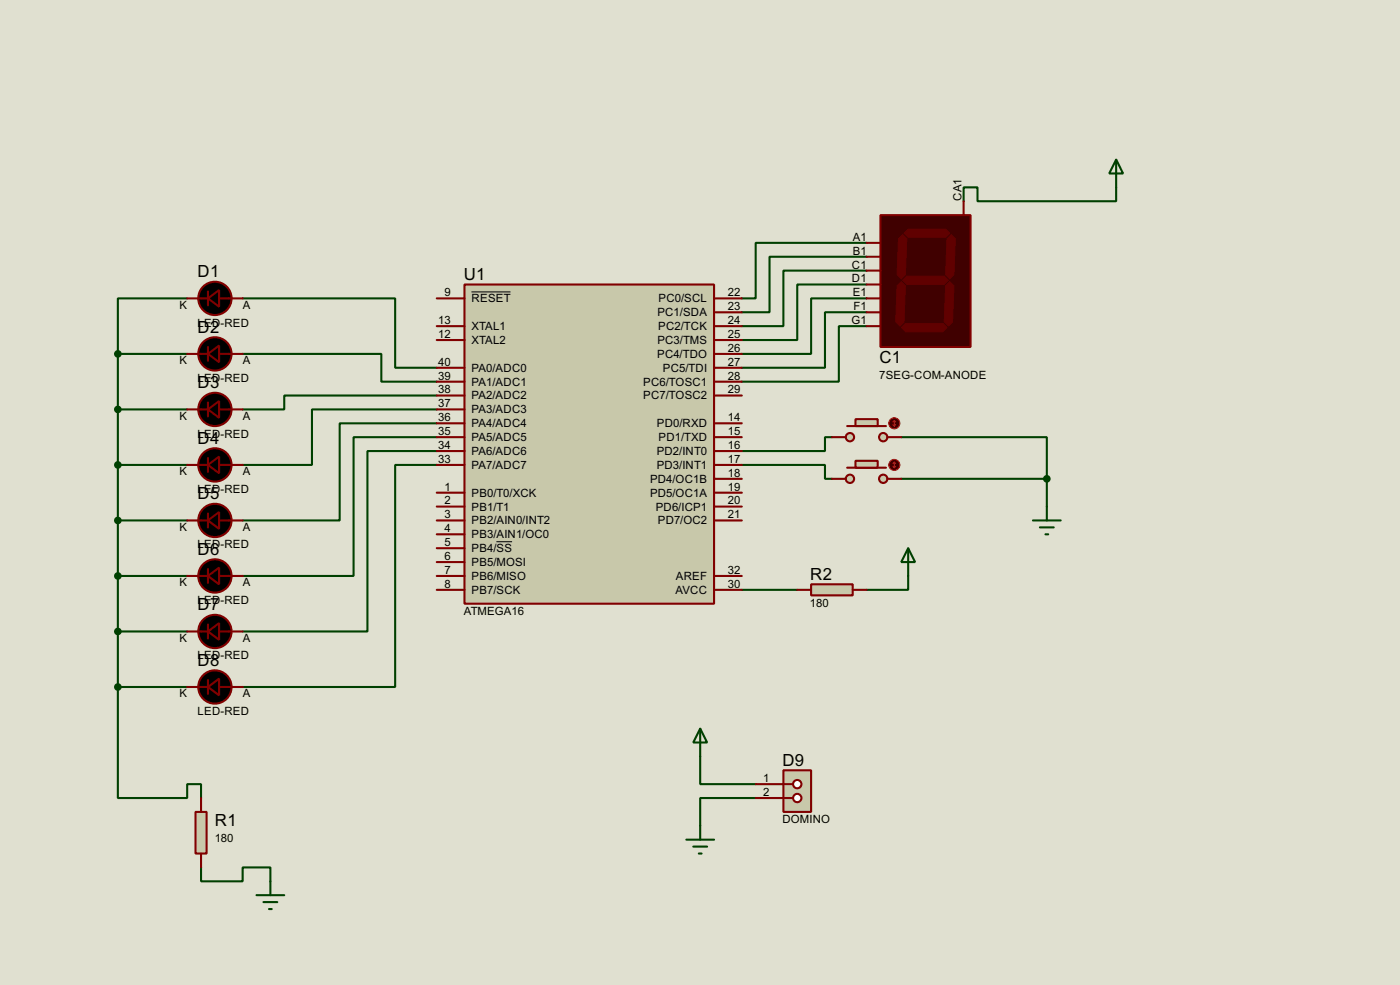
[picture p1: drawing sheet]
<svg xmlns="http://www.w3.org/2000/svg" width="256mm" height="180mm" viewBox="0 0 256 180" stroke-linecap="round" stroke-linejoin="round" font-family="sans-serif">
<path d="M0 0h256.5v180.3h-256.5z" fill="#e0e0d0"/>
<g fill="none" stroke="#004000" stroke-width=".38">
<path d="M204.5 34.3v2.5h-25.4v-2.5h-2.6v2.5M34.3 54.6h-12.7v10.2M44.4 54.6h28v12.7h7.6M158.7 44.4h-20.3v10.2h-2.5M158.7 47h-17.7v10.1h-5.1M158.7 49.5h-15.2v10.2h-7.6M158.7 52.1h-12.7v10.1h-10.1M158.7 54.6h-10.1v10.2h-12.7M158.7 57.1h-7.6v10.2h-15.2M158.7 59.7h-5v10.1h-17.8M21.6 64.8h12.7M21.6 64.8v60.9"/>
<path d="M21.6 74.9h12.7M44.4 64.8h25.4v5h10.2M80 72.4h-27.9v2.5h-7.7M80 74.9h-22.9v10.2h-12.7M80 77.5h-17.8v17.7h-17.8M21.6 85.1h12.7M21.6 95.2h12.7M80 80h-15.2v25.4h-20.4M80 82.5h-12.7v33.1h-22.9M80 85.1h-7.6v40.6h-28M135.9 85.1h15.2v2.5h1.3M152.4 80h-1.3v2.5h-15.2"/>
<path d="M165.1 80h26.7v7.6M165.1 87.6h26.7M191.8 87.6v5.1M21.6 105.4h12.7M21.6 115.6h12.7M135.9 107.9h10.1M166.4 105.4v2.5h-7.7M21.6 125.7v20.3h12.7v-2.5h2.5v2.5M21.6 125.7h12.7M128.3 138.4v5.1h10.1M36.8 158.7v2.6h7.6v-2.6h5.1v2.6M138.4 146h-10.1v5.1"/>
</g>
<path d="M85.1 52.1h45.7v58.4h-45.7z" fill="#c8c8aa" stroke="#800000" stroke-width=".38"/>
<g fill="none" stroke="#800000" stroke-width=".38">
<path d="M80 54.6h5.1M80 59.7h5.1M130.8 54.6h5.1M130.8 59.7h5.1M130.8 57.1h5.1M80 62.2h5.1M80 77.5h5.1M80 67.3h5.1M80 69.8h5.1M80 72.4h5.1M80 74.9h5.1M130.8 62.2h5.1"/>
<path d="M130.8 77.5h5.1M130.8 64.8h5.1M130.8 67.3h5.1M130.8 69.8h5.1M130.8 72.4h5.1M80 90.2h5.1M80 92.7h5.1M80 95.2h5.1M80 97.8h5.1M80 80h5.1M80 82.5h5.1M80 85.1h5.1"/>
<path d="M130.8 90.2h5.1M130.8 92.7h5.1M130.8 95.2h5.1M130.8 80h5.1M130.8 82.5h5.1M130.8 85.1h5.1M130.8 87.6h5.1M80 100.3h5.1M80 102.9h5.1M80 105.4h5.1M80 107.9h5.1M130.8 105.4h5.1"/>
<path d="M130.8 107.9h5.1"/>
</g>
<path d="M86.4 53.4h7.1M90.9 99.1h2.9" fill="none" stroke="#000" stroke-width=".18"/>
<path d="M35.8 148.6h2v7.6h-2z" fill="#c8c8aa" stroke="#800000" stroke-width=".38"/>
<path d="M36.8 146v2.6M36.8 156.2v2.5" fill="none" stroke="#800000" stroke-width=".38"/>
<path d="M148.6 106.9h7.6v2.1h-7.6z" fill="#c8c8aa" stroke="#800000" stroke-width=".38"/>
<path d="M146 107.9h2.6M156.2 107.9h2.5" fill="none" stroke="#800000" stroke-width=".38"/>
<path d="M161.3 39.4h16.5v24.1h-16.5z" fill="#400000" stroke="#800000" stroke-width=".38"/>
<g fill="#600000" stroke="#600000" stroke-width=".18">
<path d="M165.6 42.7l.8-.8h6.8l.8 .8-.8 .7h-6.8z" fill-rule="evenodd"/>
<path d="M174.2 42.9l.8 .8-.2 6.6-.8 .8-.8-.8 .3-6.6z" fill-rule="evenodd"/>
<path d="M165.4 51.3l.7-.8h6.9l.7 .8-.7 .8h-6.9z" fill-rule="evenodd"/>
<path d="M165.4 42.9l.7 .8-.2 6.6-.8 .8-.8-.8 .3-6.6z" fill-rule="evenodd"/>
<path d="M173.2 52.3l.8-.7 .8 .7-.3 6.6-.8 .8-.7-.8z" fill-rule="evenodd"/>
<path d="M165.1 59.9l.8-.7h6.8l.8 .7-.8 .8h-6.8z" fill-rule="evenodd"/>
<path d="M164.3 52.3l.8-.7 .8 .7-.3 6.6-.8 .8-.7-.8z" fill-rule="evenodd"/>
</g>
<path d="M176.5 36.8v2.6M158.7 44.4h2.6M158.7 47h2.6M158.7 49.5h2.6M158.7 52.1h2.6M158.7 54.6h2.6M158.7 57.1h2.6M158.7 59.7h2.6" fill="none" stroke="#800000" stroke-width=".38"/>
<path d="M143.5 141h5.1v7.6h-5.1z" fill="#c8c8aa" stroke="#800000" stroke-width=".38"/>
<path d="M143.5 143.5h1.8" fill="none" stroke="#800000" stroke-width=".38"/>
<circle cx="146" cy="143.5" r=".76" fill="#feffff" stroke="#800000" stroke-width=".38"/>
<path d="M143.5 146h1.8" fill="none" stroke="#800000" stroke-width=".38"/>
<circle cx="146" cy="146.1" r=".76" fill="#feffff" stroke="#800000" stroke-width=".38"/>
<path d="M138.4 143.5h5.1M138.4 146h5.1" fill="none" stroke="#800000" stroke-width=".38"/>
<g fill="none" stroke="#004000" stroke-width=".38">
<path d="M204.5 29.2l1.2 2.5h-2.5zM204.5 29.2v5.1M189.2 95.2h5.1M190.5 96.5h2.5M191.5 97.8h.5M191.8 92.7v2.5M166.4 100.3l1.2 2.6h-2.5zM166.4 100.3v5.1M128.3 133.3l1.2 2.6h-2.5zM128.3 133.3v5.1M125.7 153.7h5.1M127 154.9h2.5"/>
<path d="M128 156.2h.5M128.3 151.1v2.6M47 163.8h5.1M48.3 165.1h2.5M49.3 166.4h.5M49.5 161.3v2.5"/>
</g>
<g fill="#c8c8aa" stroke="#800000" stroke-width=".38">
<circle cx="161.8" cy="80" r=".76"/>
<circle cx="155.7" cy="80" r=".76"/>
</g>
<path d="M155.2 78h7.1" fill="none" stroke="#800000" stroke-width=".38"/>
<path d="M156.7 76.7h4.1v1.3h-4.1z" fill="#c8c8aa" stroke="#800000" stroke-width=".38"/>
<path d="M152.4 80h2.5M162.6 80h2.5" fill="none" stroke="#800000" stroke-width=".38"/>
<circle cx="163.8" cy="77.5" r="1.02" fill="#400000" stroke="#f00" stroke-width=".18"/>
<path d="M163.6 77.7l.2 .3M163.8 77v1M163.8 77l-.2 .2M163.8 77l.3 .2M164.1 77.7l-.3 .3" fill="none" stroke="#f00" stroke-width=".18"/>
<g fill="#c8c8aa" stroke="#800000" stroke-width=".38">
<circle cx="161.8" cy="87.6" r=".76"/>
<circle cx="155.7" cy="87.6" r=".76"/>
</g>
<path d="M155.2 85.6h7.1" fill="none" stroke="#800000" stroke-width=".38"/>
<path d="M156.7 84.3h4.1v1.3h-4.1z" fill="#c8c8aa" stroke="#800000" stroke-width=".38"/>
<path d="M152.4 87.6h2.5M162.6 87.6h2.5" fill="none" stroke="#800000" stroke-width=".38"/>
<circle cx="163.8" cy="85.1" r="1.02" fill="#400000" stroke="#f00" stroke-width=".18"/>
<path d="M163.6 85.3l.2 .3M163.8 84.6v1M163.8 84.6l-.2 .2M163.8 84.6l.3 .2M164.1 85.3l-.3 .3" fill="none" stroke="#f00" stroke-width=".18"/>
<g fill="#004000" stroke="#004000" stroke-width=".38">
<circle cx="191.8" cy="87.6" r=".51"/>
<circle cx="21.6" cy="64.8" r=".51"/>
<circle cx="21.6" cy="74.9" r=".51"/>
<circle cx="21.6" cy="85.1" r=".51"/>
<circle cx="21.6" cy="95.2" r=".51"/>
<circle cx="21.6" cy="105.4" r=".51"/>
<circle cx="21.6" cy="115.6" r=".51"/>
<circle cx="21.6" cy="125.7" r=".51"/>
</g>
<g fill="#000" stroke="#800000" stroke-width=".38">
<path d="M38.1 54.6l2-1.5v3zM38.1 64.8l2-1.6v3.1zM38.1 74.9l2-1.5v3.1zM38.1 85.1l2-1.5v3zM38.1 95.2l2-1.5v3.1zM38.1 105.4l2-1.5v3zM38.1 115.6l2-1.6v3.1zM38.1 125.7l2-1.5v3.1z"/>
<circle cx="39.4" cy="54.6" r="3"/>
<circle cx="39.4" cy="64.8" r="3"/>
<circle cx="39.4" cy="74.9" r="3"/>
<circle cx="39.4" cy="85.1" r="3"/>
<circle cx="39.4" cy="95.3" r="3"/>
<circle cx="39.4" cy="115.6" r="3"/>
<circle cx="39.4" cy="105.4" r="3"/>
<circle cx="39.4" cy="125.7" r="3"/>
</g>
<g fill="none" stroke="#800000" stroke-width=".38">
<path d="M34.3 54.6h3.8M38.1 53.3v2.6M40.1 54.6h4.3M34.3 64.8h3.8M34.3 74.9h3.8M38.1 63.5v2.5M38.1 73.7v2.5M40.1 64.8h4.3M40.1 74.9h4.3M34.3 85.1h3.8M34.3 95.2h3.8M38.1 83.8v2.6"/>
<path d="M38.1 94v2.5M40.1 85.1h4.3M40.1 95.2h4.3M34.3 105.4h3.8M34.3 115.6h3.8M38.1 104.1v2.6M38.1 114.3v2.5M40.1 105.4h4.3M40.1 115.6h4.3M34.3 125.7h3.8M38.1 124.5v2.5M40.1 125.7h4.3"/>
</g>
<g font-size="3.4">
<text x="36.2" y="50.8">D1</text>
<text x="85" y="51.3">U1</text>
<text x="36.2" y="60.9">D2</text>
<text x="36.2" y="71.1">D3</text>
<text x="161.1" y="66.5">C1</text>
<text x="36.2" y="81.2">D4</text>
<text x="36.2" y="91.4">D5</text>
<text x="36.2" y="101.5">D6</text>
<text x="148.4" y="106.1">R2</text>
<text x="36.2" y="111.7">D7</text>
<text x="36.2" y="121.8">D8</text>
<text x="143.4" y="140.1">D9</text>
<text x="39.4" y="151.1">R1</text>
</g>
<g font-size="2.3">
<text x="176.1" y="36.8" transform="rotate(-90 176.1 36.8)">CA1</text>
<text x="156.2" y="44.1">A1</text>
<text x="156.2" y="46.6">B1</text>
<text x="156.1" y="49.1">C1</text>
<text x="156.1" y="51.7">D1</text>
<text x="32.9" y="56.5">K</text>
<text x="36.2" y="59.8">LED-RED</text>
<text x="44.5" y="56.5">A</text>
<text x="80.3" y="59.3">13</text>
<text x="81.4" y="54.2">9</text>
<text x="86.4" y="55.3">RESET</text>
<text x="120.4" y="57.9">PC1/SDA</text>
<text x="120.6" y="55.3">PC0/SCL</text>
<text x="133.3" y="54.2">22</text>
<text x="133.3" y="56.8">23</text>
<text x="133.3" y="59.3">24</text>
<text x="156" y="59.3">G1</text>
<text x="156.2" y="54.2">E1</text>
<text x="156.3" y="56.8">F1</text>
<text x="80.3" y="61.8">12</text>
<text x="86.4" y="62.9">XTAL2</text>
<text x="86.4" y="60.4">XTAL1</text>
<text x="120.4" y="65.5">PC4/TDO</text>
<text x="120.4" y="62.9">PC3/TMS</text>
<text x="120.6" y="60.4">PC2/TCK</text>
<text x="133.3" y="61.8">25</text>
<text x="133.3" y="64.4">26</text>
<text x="32.9" y="66.7">K</text>
<text x="36.2" y="69.9">LED-RED</text>
<text x="44.5" y="66.7">A</text>
<text x="80.3" y="69.5">39</text>
<text x="80.3" y="66.9">40</text>
<text x="86.4" y="70.6">PA1/ADC1</text>
<text x="86.4" y="68">PA0/ADC0</text>
<text x="117.8" y="70.6">PC6/TOSC1</text>
<text x="121.4" y="68">PC5/TDI</text>
<text x="133.3" y="66.9">27</text>
<text x="133.3" y="69.5">28</text>
<text x="161.1" y="69.4">7SEG-COM-ANODE</text>
<text x="32.9" y="76.8">K</text>
<text x="44.5" y="76.8">A</text>
<text x="80.3" y="77.1">36</text>
<text x="80.3" y="74.5">37</text>
<text x="80.3" y="72">38</text>
<text x="86.4" y="75.6">PA3/ADC3</text>
<text x="86.4" y="73.1">PA2/ADC2</text>
<text x="117.8" y="73.1">PC7/TOSC2</text>
<text x="133.3" y="77.1">14</text>
<text x="133.3" y="72">29</text>
<text x="36.2" y="80.1">LED-RED</text>
<text x="80.3" y="82.2">34</text>
<text x="80.3" y="79.6">35</text>
<text x="86.4" y="83.3">PA6/ADC6</text>
<text x="86.4" y="80.7">PA5/ADC5</text>
<text x="86.4" y="78.2">PA4/ADC4</text>
<text x="120.3" y="83.3">PD2/INT0</text>
<text x="120.3" y="78.2">PD0/RXD</text>
<text x="120.6" y="80.7">PD1/TXD</text>
<text x="133.3" y="79.6">15</text>
<text x="133.3" y="82.2">16</text>
<text x="32.9" y="87">K</text>
<text x="44.5" y="87">A</text>
<text x="80.3" y="84.7">33</text>
<text x="81.4" y="89.8">1</text>
<text x="86.4" y="85.8">PA7/ADC7</text>
<text x="119.1" y="88.3">PD4/OC1B</text>
<text x="120.3" y="85.8">PD3/INT1</text>
<text x="133.3" y="84.7">17</text>
<text x="133.3" y="87.2">18</text>
<text x="133.3" y="89.8">19</text>
<text x="36.2" y="90.3">LED-RED</text>
<text x="81.4" y="92.3">2</text>
<text x="81.4" y="94.9">3</text>
<text x="86.4" y="90.9">PB0/T0/XCK</text>
<text x="86.4" y="93.4">PB1/T1</text>
<text x="86.4" y="96">PB2/AIN0/INT2</text>
<text x="119.1" y="90.9">PD5/OC1A</text>
<text x="120.1" y="93.4">PD6/ICP1</text>
<text x="120.5" y="96">PD7/OC2</text>
<text x="133.3" y="92.3">20</text>
<text x="133.3" y="94.9">21</text>
<text x="32.9" y="97.2">K</text>
<text x="36.2" y="100.4">LED-RED</text>
<text x="44.5" y="97.2">A</text>
<text x="81.4" y="97.4">4</text>
<text x="81.4" y="99.9">5</text>
<text x="86.4" y="98.5">PB3/AIN1/OC0</text>
<text x="86.4" y="101">PB4/SS</text>
<text x="32.9" y="107.3">K</text>
<text x="44.5" y="107.3">A</text>
<text x="81.4" y="102.5">6</text>
<text x="81.4" y="105">7</text>
<text x="81.4" y="107.6">8</text>
<text x="86.4" y="103.6">PB5/MOSI</text>
<text x="86.4" y="106.1">PB6/MISO</text>
<text x="123.8" y="106.1">AREF</text>
<text x="133.3" y="105">32</text>
<text x="133.3" y="107.6">30</text>
<text x="36.2" y="110.5">LED-RED</text>
<text x="85" y="112.6">ATMEGA16</text>
<text x="86.4" y="108.7">PB7/SCK</text>
<text x="123.7" y="108.7">AVCC</text>
<text x="148.4" y="111">180</text>
<text x="32.9" y="117.5">K</text>
<text x="44.5" y="117.5">A</text>
<text x="36.2" y="120.7">LED-RED</text>
<text x="32.9" y="127.6">K</text>
<text x="36.2" y="130.9">LED-RED</text>
<text x="44.5" y="127.6">A</text>
<text x="139.8" y="143.1">1</text>
<text x="139.8" y="145.7">2</text>
<text x="39.3" y="154.1">180</text>
<text x="143.3" y="150.7">DOMINO</text>
</g>
</svg>
